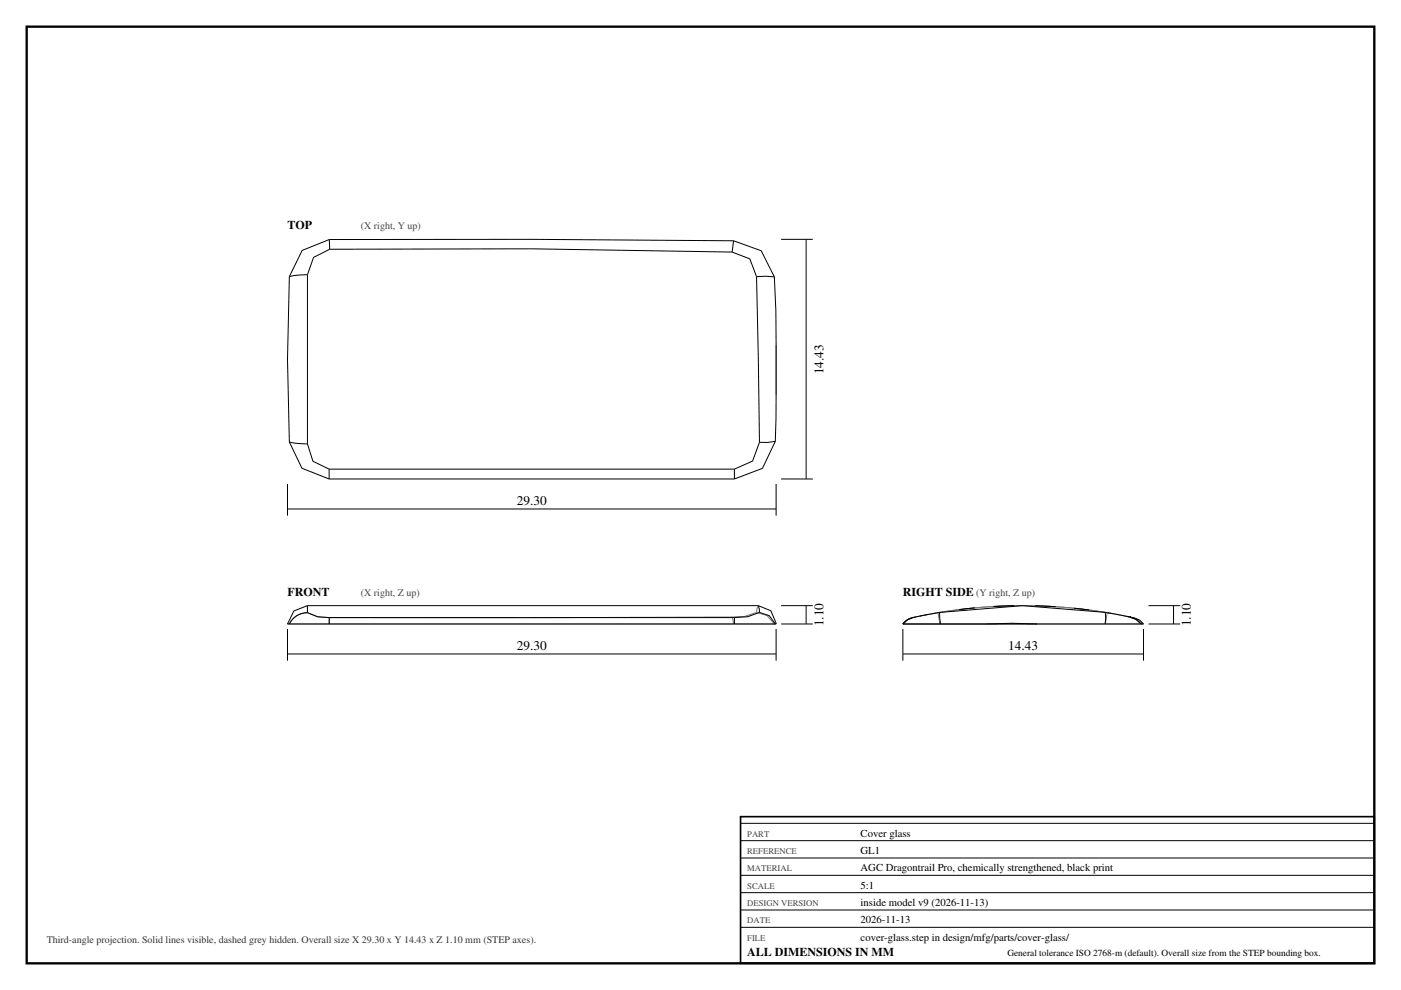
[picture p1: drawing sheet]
<svg xmlns="http://www.w3.org/2000/svg" width="420mm" height="297mm" viewBox="0 0 420 297" stroke-linecap="round" stroke-linejoin="round" font-family="sans-serif">
<path d="M8 8h404v281h-404z" fill="none" stroke="#000" stroke-width=".7" stroke-linecap="butt"/>
<g fill="none" stroke="#777" stroke-width=".3">
<path d="M232.7 103.4v15.2M86.2 187.2h.5M86.7 187.2h12M92.2 183.8l3.1 1.2 3.5 .3M92.2 183.8a6 6 0 0 0-5.5 3.4M92.2 181.7v2.1M98.7 187.2h121.2M98.8 185.3l-.1 1.9M219.5 185.1l-120.7 .2M219.5 185.1l.4 2.1M226.8 183.7l3.2 1 2.1 2.5h-12.2M226.8 183.7l-3.5 1.2-3.8 .2"/>
<path d="M227.3 181.7l-.5 2M232.7 187v.2h-.3M275.7 184.8l-1.1 .3M277.2 184.5l-.2 .1M279.4 184.1l-1.2 .2M281.2 183.8l-.8 .1M281.2 183.8l.6 3.4M287.6 182.9l-6.4 .9M295.7 187.2h35.7M297.8 181.9l-5.6 .5M304 181.7h6.3M316.5 182l5.5 .5"/>
<path d="M326.5 183l5.4 .8M331.4 187.2h11.1M331.9 183.8l.3 .1M331.9 183.8l-.5 3.4M333.1 184l6.5 1.3M338.3 185l2.1 .8 1.7 1.4M338.4 185l.4 .1M338.8 185.1h.1M338.7 185.1h.1M338.7 185.1l1.9 .8 1.5 1.3M339.6 185.3l.3 .1M339.6 185.3l1.6 .7 1.3 1.2"/>
<path d="M340 185.4h.3M342.1 187.2h.1M342.5 187.2h.3"/>
</g>
<g fill="none" stroke="#000" stroke-width=".3">
<path d="M98.7 71.9l60.6-.1 60.6 .4M98.7 71.9l-8.1 3.2-3.9 7.9M98.7 71.9l.1 2.9M98.8 74.8l60.4-.2 60.3 1M98.8 74.8l-4.8 2.4-1.8 5.2M219.5 75.6l5.3 2.1 2 5.3M219.9 72.2l8.3 3 3.9 7.9M219.9 72.2l-.4 3.4M234.2 71.8h9.5M241.7 71.8v71.9M86.7 83l-.5 24.8 .5 24.8M92.2 82.4l-3.4 .2-2.1 .4"/>
<path d="M92.2 82.4v50.8M226.8 83l.9 49.7M226.8 83l2.7-.1 2.6 .2M232.1 83.1a772.6 772.6 0 0 1 .5 42.4l-.2 6.9M86.7 132.6l3.8 7.9 8.2 3.2M86.7 132.6l2.1 .4 3.4 .2M92.2 133.2l1.6 5.2 4.9 2.3M227.7 132.7l-2.1 5.6-5.4 2.4M232.4 132.4l-3.8 8.1-8.4 3.2M232.4 132.4l-2.3 .3h-2.4M86.2 145.2v9.5M86.2 152.7h146.5"/>
<path d="M98.7 143.7h121.5M98.7 140.7h121.5M98.7 140.7v3M220.2 140.7v3M232.7 145.2v9.5M234.2 143.7h9.5M86.2 188.7v9.5M86.2 196.2h146.5M86.7 187.2h12M92.2 181.7l-4.1 1.6-1.9 3.9h.5M92.2 183.8l3 1.2 3.5 .3M92.2 183.8a6 6 0 0 0-5.5 3.4"/>
<path d="M92.2 181.7v2.1M92.2 181.7h135.1M98.7 187.2h121.5M98.7 185.3h121.5M98.7 185.3v1.9M220.2 187.2h12.2M220.2 185.3v1.9M227.3 181.7l3.8 1.5 1.6 3.8v.2h-.3M227.3 181.7l.4 2M227.7 183.7l-3.6 1.3-3.9 .3M227.7 183.7l2.9 1 1.8 2.5M232.1 187.2h.3"/>
<path d="M232.7 188.7v9.5M234.2 181.7h9.5M234.2 187.2h9.5M241.7 181.7v5.5M270.7 187.2h25M270.7 187.2h11.3M270.7 196.2h72.1M270.7 188.7v9.5M273.6 185.3a5 5 0 0 0-2.9 1.9M273.6 185.3l-1.6 .7-1.3 1.2M274.6 185.1l-1 .2M277 184.6l-1.3 .2"/>
<path d="M278.2 184.3l-1 .2M280.4 183.9l-1 .2M281.7 183.7l-8.1 1.6M281.7 183.7l.3 3.5M282 187.2h13.7M292.2 182.4l-4.6 .5M295.7 187.2h15.3M295.7 187.2l7.7-.2 7.6 .2M304 181.7l-6.2 .2M310.3 181.7l6.2 .3M311 187.2h20.3M322 182.5l4.5 .5"/>
<path d="M331.3 187.2h10.8M331.4 183.7l-24.9-2-24.8 2M331.4 183.7l7.4 1.4M331.4 183.7l-.1 3.5M332.2 183.9l.9 .1M338.3 185l-.5-.1 .6 .1M338.8 185.1l1.8 .8 1.5 1.3M338.8 185.1h.1M338.8 185.1a6 6 0 0 1 4 2.1h-.7M339.9 185.4h.1M342.8 188.7v9.5M344.3 181.7h9.5"/>
<path d="M344.3 187.2h9.5M351.8 181.7v5.5M222 247h190M222 252.2h190M222 257.4h190M222 262.6h190M222 267.8h190M222 273h190M222 278.2h190"/>
</g>
<path d="M222 245h190v44h-190z" fill="none" stroke="#000" stroke-width=".5"/>
<g font-size="4">
<text x="246.9" y="112.3" transform="rotate(-90 246.9 112.3)">14.43</text>
<text x="154.9" y="151.5">29.30</text>
<text x="246.9" y="187.9" transform="rotate(-90 246.9 187.9)">1.10</text>
<text x="357" y="187.9" transform="rotate(-90 357 187.9)">1.10</text>
<text x="154.9" y="195">29.30</text>
<text x="302.2" y="195">14.43</text>
</g>
<g font-size="3.6">
<text x="86.2" y="68.8">TOP</text>
<text x="86.2" y="178.7">FRONT</text>
<text x="270.7" y="178.7">RIGHT SIDE</text>
<text x="224" y="286.8">ALL DIMENSIONS IN MM</text>
</g>
<g font-size="3.2">
<text x="258" y="251">Cover glass</text>
<text x="258" y="256.2">GL1</text>
<text x="258" y="261.4">AGC Dragontrail Pro, chemically strengthened, black print</text>
<text x="258" y="266.6">5:1</text>
<text x="258" y="271.8">inside model v9 (2026-11-13)</text>
<text x="258" y="277">2026-11-13</text>
<text x="258" y="282.2">cover-glass.step in design/mfg/parts/cover-glass/</text>
</g>
<g font-size="3" fill="#444">
<text x="108.2" y="68.8">(X right, Y up)</text>
<text x="108.2" y="178.7">(X right, Z up)</text>
<text x="292.7" y="178.7">(Y right, Z up)</text>
</g>
<text font-size="3" fill="#333" x="14" y="283">Third-angle projection. Solid lines visible, dashed grey hidden. Overall size X 29.30 x Y 14.43 x Z 1.10 mm (STEP axes).</text>
<text font-size="2.8" x="302" y="286.8">General tolerance ISO 2768-m (default). Overall size from the STEP bounding box.</text>
<g font-size="2.6" fill="#444">
<text x="224" y="251">PART</text>
<text x="224" y="256.2">REFERENCE</text>
<text x="224" y="261.4">MATERIAL</text>
<text x="224" y="266.6">SCALE</text>
<text x="224" y="271.8">DESIGN VERSION</text>
<text x="224" y="277">DATE</text>
<text x="224" y="282.2">FILE</text>
</g>
</svg>
